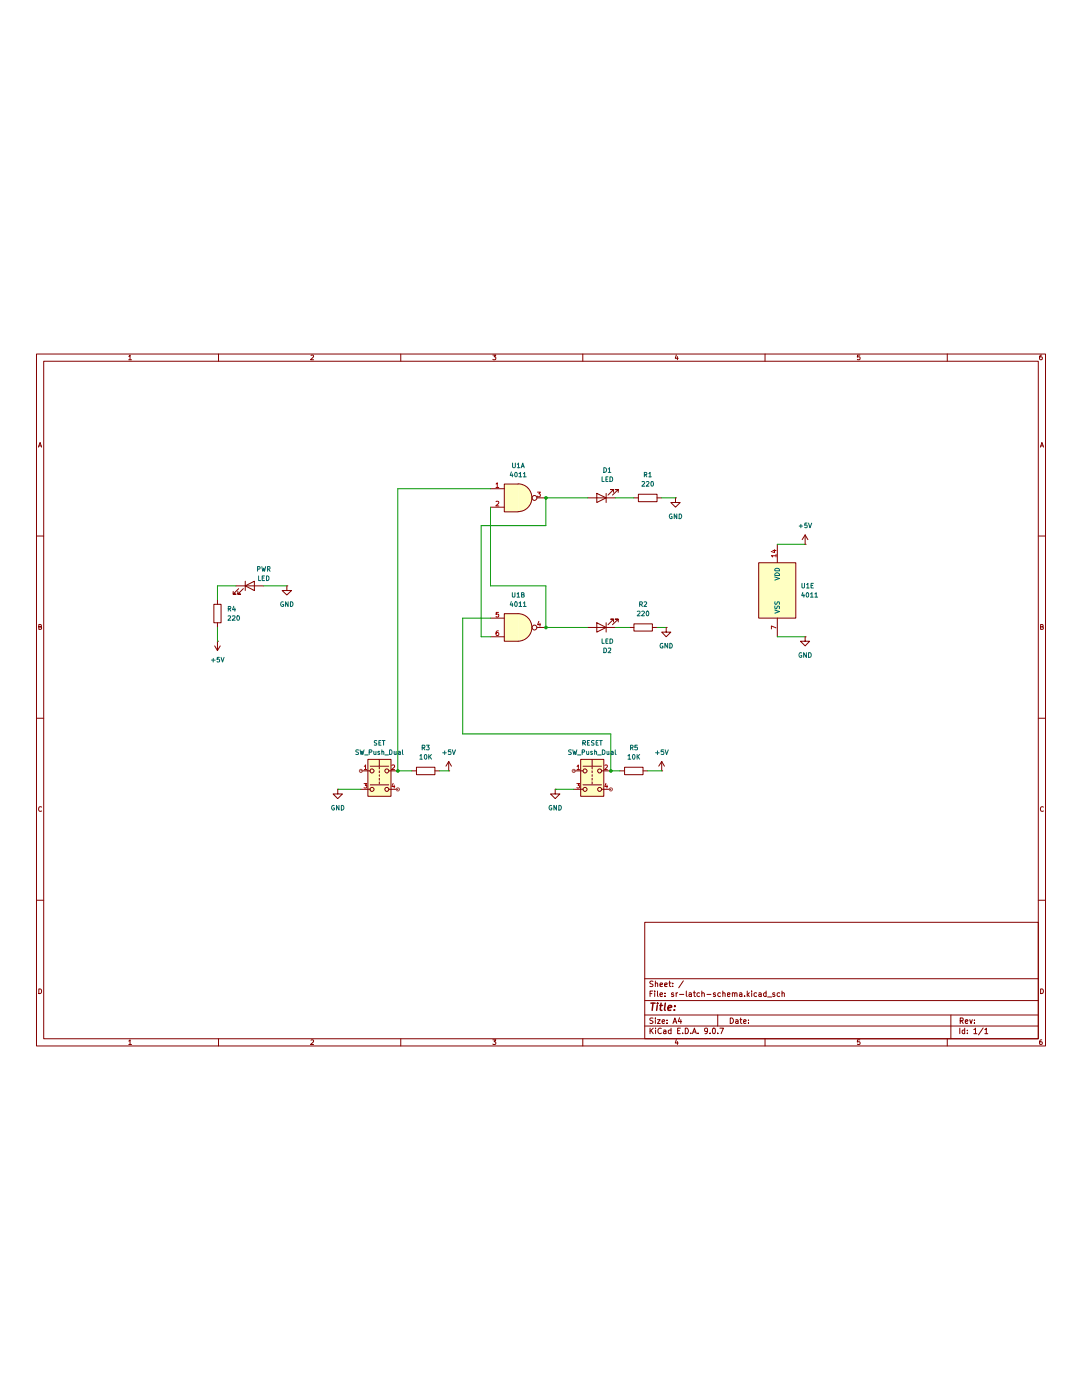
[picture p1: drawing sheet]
(kicad_sch
 (version 20250114)
 (generator "eeschema")
 (generator_version "9.0")
 (paper "A4")
 (lib_symbols
  (symbol "4xxx:4011"
   (pin_names
    (offset 1.016)) (exclude_from_sim no) (in_bom yes) (on_board yes)
   (property "Reference" "U" (at 0 1.27 0) (effects (font (size 1.27 1.27))))
   (property "Value" "4011" (at 0 -1.27 0) (effects (font (size 1.27 1.27))))
   (property "Footprint" "" (at 0 0 0) (effects (font (size 1.27 1.27)) (hide yes)))
   (property "Datasheet" "http://www.intersil.com/content/dam/Intersil/documents/cd40/cd4011bms-12bms-23bms.pdf" (at 0 0 0) (effects (font (size 1.27 1.27)) (hide yes)))
   (property "Description" "Quad Nand 2 inputs" (at 0 0 0) (effects (font (size 1.27 1.27)) (hide yes)))
   (property "ki_locked" "" (at 0 0 0) (effects (font (size 1.27 1.27))))
   (symbol "4011_1_1"
    (arc (start 0 3.81) (mid 3.7934 0) (end 0 -3.81) (stroke (width 0.254) (type default)) (fill (type background)))
    (polyline (pts (xy 0 3.81) (xy -3.81 3.81) (xy -3.81 -3.81) (xy 0 -3.81)) (stroke (width 0.254) (type default)) (fill (type background)))
    (pin input line (at -7.62 2.54 0) (length 3.81) (name "~" (effects (font (size 1.27 1.27)))) (number "1" (effects (font (size 1.27 1.27)))))
    (pin input line (at -7.62 -2.54 0) (length 3.81) (name "~" (effects (font (size 1.27 1.27)))) (number "2" (effects (font (size 1.27 1.27)))))
    (pin output inverted (at 7.62 0 180) (length 3.81) (name "~" (effects (font (size 1.27 1.27)))) (number "3" (effects (font (size 1.27 1.27))))))
   (symbol "4011_1_2"
    (arc (start -3.81 3.81) (mid -2.589 0) (end -3.81 -3.81) (stroke (width 0.254) (type default)) (fill (type none)))
    (polyline (pts (xy -3.81 3.81) (xy -0.635 3.81)) (stroke (width 0.254) (type default)) (fill (type background)))
    (polyline (pts (xy -3.81 -3.81) (xy -0.635 -3.81)) (stroke (width 0.254) (type default)) (fill (type background)))
    (arc (start 3.81 0) (mid 2.1855 -2.584) (end -0.6096 -3.81) (stroke (width 0.254) (type default)) (fill (type background)))
    (arc (start -0.6096 3.81) (mid 2.1928 2.5924) (end 3.81 0) (stroke (width 0.254) (type default)) (fill (type background)))
    (polyline (pts (xy -0.635 3.81) (xy -3.81 3.81) (xy -3.81 3.81) (xy -3.556 3.4036) (xy -3.0226 2.2606) (xy -2.6924 1.0414) (xy -2.6162 -0.254) (xy -2.7686 -1.4986) (xy -3.175 -2.7178) (xy -3.81 -3.81) (xy -3.81 -3.81) (xy -0.635 -3.81)) (stroke (width -25.4) (type default)) (fill (type background)))
    (pin input inverted (at -7.62 2.54 0) (length 4.318) (name "~" (effects (font (size 1.27 1.27)))) (number "1" (effects (font (size 1.27 1.27)))))
    (pin input inverted (at -7.62 -2.54 0) (length 4.318) (name "~" (effects (font (size 1.27 1.27)))) (number "2" (effects (font (size 1.27 1.27)))))
    (pin output line (at 7.62 0 180) (length 3.81) (name "~" (effects (font (size 1.27 1.27)))) (number "3" (effects (font (size 1.27 1.27))))))
   (symbol "4011_2_1"
    (arc (start 0 3.81) (mid 3.7934 0) (end 0 -3.81) (stroke (width 0.254) (type default)) (fill (type background)))
    (polyline (pts (xy 0 3.81) (xy -3.81 3.81) (xy -3.81 -3.81) (xy 0 -3.81)) (stroke (width 0.254) (type default)) (fill (type background)))
    (pin input line (at -7.62 2.54 0) (length 3.81) (name "~" (effects (font (size 1.27 1.27)))) (number "5" (effects (font (size 1.27 1.27)))))
    (pin input line (at -7.62 -2.54 0) (length 3.81) (name "~" (effects (font (size 1.27 1.27)))) (number "6" (effects (font (size 1.27 1.27)))))
    (pin output inverted (at 7.62 0 180) (length 3.81) (name "~" (effects (font (size 1.27 1.27)))) (number "4" (effects (font (size 1.27 1.27))))))
   (symbol "4011_2_2"
    (arc (start -3.81 3.81) (mid -2.589 0) (end -3.81 -3.81) (stroke (width 0.254) (type default)) (fill (type none)))
    (polyline (pts (xy -3.81 3.81) (xy -0.635 3.81)) (stroke (width 0.254) (type default)) (fill (type background)))
    (polyline (pts (xy -3.81 -3.81) (xy -0.635 -3.81)) (stroke (width 0.254) (type default)) (fill (type background)))
    (arc (start 3.81 0) (mid 2.1855 -2.584) (end -0.6096 -3.81) (stroke (width 0.254) (type default)) (fill (type background)))
    (arc (start -0.6096 3.81) (mid 2.1928 2.5924) (end 3.81 0) (stroke (width 0.254) (type default)) (fill (type background)))
    (polyline (pts (xy -0.635 3.81) (xy -3.81 3.81) (xy -3.81 3.81) (xy -3.556 3.4036) (xy -3.0226 2.2606) (xy -2.6924 1.0414) (xy -2.6162 -0.254) (xy -2.7686 -1.4986) (xy -3.175 -2.7178) (xy -3.81 -3.81) (xy -3.81 -3.81) (xy -0.635 -3.81)) (stroke (width -25.4) (type default)) (fill (type background)))
    (pin input inverted (at -7.62 2.54 0) (length 4.318) (name "~" (effects (font (size 1.27 1.27)))) (number "5" (effects (font (size 1.27 1.27)))))
    (pin input inverted (at -7.62 -2.54 0) (length 4.318) (name "~" (effects (font (size 1.27 1.27)))) (number "6" (effects (font (size 1.27 1.27)))))
    (pin output line (at 7.62 0 180) (length 3.81) (name "~" (effects (font (size 1.27 1.27)))) (number "4" (effects (font (size 1.27 1.27))))))
   (symbol "4011_3_1"
    (arc (start 0 3.81) (mid 3.7934 0) (end 0 -3.81) (stroke (width 0.254) (type default)) (fill (type background)))
    (polyline (pts (xy 0 3.81) (xy -3.81 3.81) (xy -3.81 -3.81) (xy 0 -3.81)) (stroke (width 0.254) (type default)) (fill (type background)))
    (pin input line (at -7.62 2.54 0) (length 3.81) (name "~" (effects (font (size 1.27 1.27)))) (number "8" (effects (font (size 1.27 1.27)))))
    (pin input line (at -7.62 -2.54 0) (length 3.81) (name "~" (effects (font (size 1.27 1.27)))) (number "9" (effects (font (size 1.27 1.27)))))
    (pin output inverted (at 7.62 0 180) (length 3.81) (name "~" (effects (font (size 1.27 1.27)))) (number "10" (effects (font (size 1.27 1.27))))))
   (symbol "4011_3_2"
    (arc (start -3.81 3.81) (mid -2.589 0) (end -3.81 -3.81) (stroke (width 0.254) (type default)) (fill (type none)))
    (polyline (pts (xy -3.81 3.81) (xy -0.635 3.81)) (stroke (width 0.254) (type default)) (fill (type background)))
    (polyline (pts (xy -3.81 -3.81) (xy -0.635 -3.81)) (stroke (width 0.254) (type default)) (fill (type background)))
    (arc (start 3.81 0) (mid 2.1855 -2.584) (end -0.6096 -3.81) (stroke (width 0.254) (type default)) (fill (type background)))
    (arc (start -0.6096 3.81) (mid 2.1928 2.5924) (end 3.81 0) (stroke (width 0.254) (type default)) (fill (type background)))
    (polyline (pts (xy -0.635 3.81) (xy -3.81 3.81) (xy -3.81 3.81) (xy -3.556 3.4036) (xy -3.0226 2.2606) (xy -2.6924 1.0414) (xy -2.6162 -0.254) (xy -2.7686 -1.4986) (xy -3.175 -2.7178) (xy -3.81 -3.81) (xy -3.81 -3.81) (xy -0.635 -3.81)) (stroke (width -25.4) (type default)) (fill (type background)))
    (pin input inverted (at -7.62 2.54 0) (length 4.318) (name "~" (effects (font (size 1.27 1.27)))) (number "8" (effects (font (size 1.27 1.27)))))
    (pin input inverted (at -7.62 -2.54 0) (length 4.318) (name "~" (effects (font (size 1.27 1.27)))) (number "9" (effects (font (size 1.27 1.27)))))
    (pin output line (at 7.62 0 180) (length 3.81) (name "~" (effects (font (size 1.27 1.27)))) (number "10" (effects (font (size 1.27 1.27))))))
   (symbol "4011_4_1"
    (arc (start 0 3.81) (mid 3.7934 0) (end 0 -3.81) (stroke (width 0.254) (type default)) (fill (type background)))
    (polyline (pts (xy 0 3.81) (xy -3.81 3.81) (xy -3.81 -3.81) (xy 0 -3.81)) (stroke (width 0.254) (type default)) (fill (type background)))
    (pin input line (at -7.62 2.54 0) (length 3.81) (name "~" (effects (font (size 1.27 1.27)))) (number "12" (effects (font (size 1.27 1.27)))))
    (pin input line (at -7.62 -2.54 0) (length 3.81) (name "~" (effects (font (size 1.27 1.27)))) (number "13" (effects (font (size 1.27 1.27)))))
    (pin output inverted (at 7.62 0 180) (length 3.81) (name "~" (effects (font (size 1.27 1.27)))) (number "11" (effects (font (size 1.27 1.27))))))
   (symbol "4011_4_2"
    (arc (start -3.81 3.81) (mid -2.589 0) (end -3.81 -3.81) (stroke (width 0.254) (type default)) (fill (type none)))
    (polyline (pts (xy -3.81 3.81) (xy -0.635 3.81)) (stroke (width 0.254) (type default)) (fill (type background)))
    (polyline (pts (xy -3.81 -3.81) (xy -0.635 -3.81)) (stroke (width 0.254) (type default)) (fill (type background)))
    (arc (start 3.81 0) (mid 2.1855 -2.584) (end -0.6096 -3.81) (stroke (width 0.254) (type default)) (fill (type background)))
    (arc (start -0.6096 3.81) (mid 2.1928 2.5924) (end 3.81 0) (stroke (width 0.254) (type default)) (fill (type background)))
    (polyline (pts (xy -0.635 3.81) (xy -3.81 3.81) (xy -3.81 3.81) (xy -3.556 3.4036) (xy -3.0226 2.2606) (xy -2.6924 1.0414) (xy -2.6162 -0.254) (xy -2.7686 -1.4986) (xy -3.175 -2.7178) (xy -3.81 -3.81) (xy -3.81 -3.81) (xy -0.635 -3.81)) (stroke (width -25.4) (type default)) (fill (type background)))
    (pin input inverted (at -7.62 2.54 0) (length 4.318) (name "~" (effects (font (size 1.27 1.27)))) (number "12" (effects (font (size 1.27 1.27)))))
    (pin input inverted (at -7.62 -2.54 0) (length 4.318) (name "~" (effects (font (size 1.27 1.27)))) (number "13" (effects (font (size 1.27 1.27)))))
    (pin output line (at 7.62 0 180) (length 3.81) (name "~" (effects (font (size 1.27 1.27)))) (number "11" (effects (font (size 1.27 1.27))))))
   (symbol "4011_5_0"
    (pin power_in line (at 0 12.7 270) (length 5.08) (name "VDD" (effects (font (size 1.27 1.27)))) (number "14" (effects (font (size 1.27 1.27)))))
    (pin power_in line (at 0 -12.7 90) (length 5.08) (name "VSS" (effects (font (size 1.27 1.27)))) (number "7" (effects (font (size 1.27 1.27))))))
   (symbol "4011_5_1"
    (rectangle (start -5.08 7.62) (end 5.08 -7.62) (stroke (width 0.254) (type default)) (fill (type background))))
   (embedded_fonts no))
  (symbol "Device:LED"
   (pin_numbers (hide yes))
   (pin_names
    (offset 1.016) (hide yes)) (exclude_from_sim no) (in_bom yes) (on_board yes)
   (property "Reference" "D" (at 0 2.54 0) (effects (font (size 1.27 1.27))))
   (property "Value" "LED" (at 0 -2.54 0) (effects (font (size 1.27 1.27))))
   (property "Footprint" "" (at 0 0 0) (effects (font (size 1.27 1.27)) (hide yes)))
   (property "Datasheet" "~" (at 0 0 0) (effects (font (size 1.27 1.27)) (hide yes)))
   (property "Description" "Light emitting diode" (at 0 0 0) (effects (font (size 1.27 1.27)) (hide yes)))
   (property "Sim.Pins" "1=K 2=A" (at 0 0 0) (effects (font (size 1.27 1.27)) (hide yes)))
   (symbol "LED_0_1"
    (polyline (pts (xy -3.048 -0.762) (xy -4.572 -2.286) (xy -3.81 -2.286) (xy -4.572 -2.286) (xy -4.572 -1.524)) (stroke (width 0) (type default)) (fill (type none)))
    (polyline (pts (xy -1.778 -0.762) (xy -3.302 -2.286) (xy -2.54 -2.286) (xy -3.302 -2.286) (xy -3.302 -1.524)) (stroke (width 0) (type default)) (fill (type none)))
    (polyline (pts (xy -1.27 0) (xy 1.27 0)) (stroke (width 0) (type default)) (fill (type none)))
    (polyline (pts (xy -1.27 -1.27) (xy -1.27 1.27)) (stroke (width 0.254) (type default)) (fill (type none)))
    (polyline (pts (xy 1.27 -1.27) (xy 1.27 1.27) (xy -1.27 0) (xy 1.27 -1.27)) (stroke (width 0.254) (type default)) (fill (type none))))
   (symbol "LED_1_1"
    (pin passive line (at -3.81 0 0) (length 2.54) (name "K" (effects (font (size 1.27 1.27)))) (number "1" (effects (font (size 1.27 1.27)))))
    (pin passive line (at 3.81 0 180) (length 2.54) (name "A" (effects (font (size 1.27 1.27)))) (number "2" (effects (font (size 1.27 1.27))))))
   (embedded_fonts no))
  (symbol "Device:R"
   (pin_numbers (hide yes))
   (pin_names
    (offset 0)) (exclude_from_sim no) (in_bom yes) (on_board yes)
   (property "Reference" "R" (at 2.032 0 90) (effects (font (size 1.27 1.27))))
   (property "Value" "R" (at 0 0 90) (effects (font (size 1.27 1.27))))
   (property "Footprint" "" (at -1.778 0 90) (effects (font (size 1.27 1.27)) (hide yes)))
   (property "Datasheet" "~" (at 0 0 0) (effects (font (size 1.27 1.27)) (hide yes)))
   (property "Description" "Resistor" (at 0 0 0) (effects (font (size 1.27 1.27)) (hide yes)))
   (symbol "R_0_1"
    (rectangle (start -1.016 -2.54) (end 1.016 2.54) (stroke (width 0.254) (type default)) (fill (type none))))
   (symbol "R_1_1"
    (pin passive line (at 0 3.81 270) (length 1.27) (name "~" (effects (font (size 1.27 1.27)))) (number "1" (effects (font (size 1.27 1.27)))))
    (pin passive line (at 0 -3.81 90) (length 1.27) (name "~" (effects (font (size 1.27 1.27)))) (number "2" (effects (font (size 1.27 1.27))))))
   (embedded_fonts no))
  (symbol "Switch:SW_Push_Dual"
   (pin_names
    (offset 1.016) (hide yes)) (exclude_from_sim no) (in_bom yes) (on_board yes)
   (property "Reference" "SW" (at 0 7.62 0) (effects (font (size 1.27 1.27))))
   (property "Value" "SW_Push_Dual" (at 0 -6.35 0) (effects (font (size 1.27 1.27))))
   (property "Footprint" "" (at 0 7.62 0) (effects (font (size 1.27 1.27)) (hide yes)))
   (property "Datasheet" "~" (at 0 0 0) (effects (font (size 1.27 1.27)) (hide yes)))
   (property "Description" "Push button switch, generic, symbol, four pins" (at 0 0 0) (effects (font (size 1.27 1.27)) (hide yes)))
   (symbol "SW_Push_Dual_0_1"
    (circle (center -2.032 2.54) (radius 0.508) (stroke (width 0) (type default)) (fill (type none)))
    (circle (center -2.032 -2.54) (radius 0.508) (stroke (width 0) (type default)) (fill (type none)))
    (polyline (pts (xy 0 3.81) (xy 0 5.588)) (stroke (width 0) (type default)) (fill (type none)))
    (polyline (pts (xy 0 3.048) (xy 0 3.556)) (stroke (width 0) (type default)) (fill (type none)))
    (polyline (pts (xy 0 2.032) (xy 0 2.54)) (stroke (width 0) (type default)) (fill (type none)))
    (polyline (pts (xy 0 1.016) (xy 0 1.524)) (stroke (width 0) (type default)) (fill (type none)))
    (polyline (pts (xy 0 0.508) (xy 0 0)) (stroke (width 0) (type default)) (fill (type none)))
    (polyline (pts (xy 0 -0.508) (xy 0 -1.016)) (stroke (width 0) (type default)) (fill (type none)))
    (circle (center 2.032 2.54) (radius 0.508) (stroke (width 0) (type default)) (fill (type none)))
    (circle (center 2.032 -2.54) (radius 0.508) (stroke (width 0) (type default)) (fill (type none)))
    (polyline (pts (xy 2.54 3.81) (xy -2.54 3.81)) (stroke (width 0) (type default)) (fill (type none)))
    (polyline (pts (xy 2.54 -1.27) (xy -2.54 -1.27)) (stroke (width 0) (type default)) (fill (type none)))
    (pin passive line (at -5.08 2.54 0) (length 2.54) (name "1" (effects (font (size 1.27 1.27)))) (number "1" (effects (font (size 1.27 1.27)))))
    (pin passive line (at -5.08 -2.54 0) (length 2.54) (name "3" (effects (font (size 1.27 1.27)))) (number "3" (effects (font (size 1.27 1.27)))))
    (pin passive line (at 5.08 2.54 180) (length 2.54) (name "2" (effects (font (size 1.27 1.27)))) (number "2" (effects (font (size 1.27 1.27)))))
    (pin passive line (at 5.08 -2.54 180) (length 2.54) (name "4" (effects (font (size 1.27 1.27)))) (number "4" (effects (font (size 1.27 1.27))))))
   (symbol "SW_Push_Dual_1_1"
    (rectangle (start -3.175 5.715) (end 3.175 -4.445) (stroke (width 0) (type default)) (fill (type background))))
   (embedded_fonts no))
  (symbol "power:+5V"
   (power)
   (pin_numbers (hide yes))
   (pin_names
    (offset 0) (hide yes)) (exclude_from_sim no) (in_bom yes) (on_board yes)
   (property "Reference" "#PWR" (at 0 -3.81 0) (effects (font (size 1.27 1.27)) (hide yes)))
   (property "Value" "+5V" (at 0 3.556 0) (effects (font (size 1.27 1.27))))
   (property "Footprint" "" (at 0 0 0) (effects (font (size 1.27 1.27)) (hide yes)))
   (property "Datasheet" "" (at 0 0 0) (effects (font (size 1.27 1.27)) (hide yes)))
   (property "Description" "Power symbol creates a global label with name \"+5V\"" (at 0 0 0) (effects (font (size 1.27 1.27)) (hide yes)))
   (symbol "+5V_0_1"
    (polyline (pts (xy -0.762 1.27) (xy 0 2.54)) (stroke (width 0) (type default)) (fill (type none)))
    (polyline (pts (xy 0 2.54) (xy 0.762 1.27)) (stroke (width 0) (type default)) (fill (type none)))
    (polyline (pts (xy 0 0) (xy 0 2.54)) (stroke (width 0) (type default)) (fill (type none))))
   (symbol "+5V_1_1"
    (pin power_in line (at 0 0 90) (length 0) (name "~" (effects (font (size 1.27 1.27)))) (number "1" (effects (font (size 1.27 1.27))))))
   (embedded_fonts no))
  (symbol "power:GND"
   (power)
   (pin_numbers (hide yes))
   (pin_names
    (offset 0) (hide yes)) (exclude_from_sim no) (in_bom yes) (on_board yes)
   (property "Reference" "#PWR" (at 0 -6.35 0) (effects (font (size 1.27 1.27)) (hide yes)))
   (property "Value" "GND" (at 0 -3.81 0) (effects (font (size 1.27 1.27))))
   (property "Footprint" "" (at 0 0 0) (effects (font (size 1.27 1.27)) (hide yes)))
   (property "Datasheet" "" (at 0 0 0) (effects (font (size 1.27 1.27)) (hide yes)))
   (property "Description" "Power symbol creates a global label with name \"GND\" , ground" (at 0 0 0) (effects (font (size 1.27 1.27)) (hide yes)))
   (symbol "GND_0_1"
    (polyline (pts (xy 0 0) (xy 0 -1.27) (xy 1.27 -1.27) (xy 0 -2.54) (xy -1.27 -1.27) (xy 0 -1.27)) (stroke (width 0) (type default)) (fill (type none))))
   (symbol "GND_1_1"
    (pin power_in line (at 0 0 270) (length 0) (name "~" (effects (font (size 1.27 1.27)))) (number "1" (effects (font (size 1.27 1.27))))))
   (embedded_fonts no)))
 (junction
  (at 149.86 85.09)
  (diameter 0)
  (color 0 0 0 0))
 (junction
  (at 149.86 49.53)
  (diameter 0)
  (color 0 0 0 0))
 (junction
  (at 167.64 124.46)
  (diameter 0)
  (color 0 0 0 0))
 (junction
  (at 109.22 124.46)
  (diameter 0)
  (color 0 0 0 0))
 (wire
  (pts (xy 109.22 46.99) (xy 134.62 46.99))
  (stroke (width 0) (type default)))
 (wire
  (pts (xy 109.22 46.99) (xy 109.22 124.46))
  (stroke (width 0) (type default)))
 (wire
  (pts (xy 134.62 82.55) (xy 127 82.55))
  (stroke (width 0) (type default)))
 (wire
  (pts (xy 168.91 85.09) (xy 172.72 85.09))
  (stroke (width 0) (type default)))
 (wire
  (pts (xy 59.69 85.09) (xy 59.69 88.9))
  (stroke (width 0) (type default)))
 (wire
  (pts (xy 120.65 124.46) (xy 123.19 124.46))
  (stroke (width 0) (type default)))
 (wire
  (pts (xy 134.62 52.07) (xy 134.62 73.66))
  (stroke (width 0) (type default)))
 (wire
  (pts (xy 59.69 73.66) (xy 64.77 73.66))
  (stroke (width 0) (type default)))
 (wire
  (pts (xy 134.62 73.66) (xy 149.86 73.66))
  (stroke (width 0) (type default)))
 (wire
  (pts (xy 149.86 49.53) (xy 161.29 49.53))
  (stroke (width 0) (type default)))
 (wire
  (pts (xy 167.64 114.3) (xy 167.64 124.46))
  (stroke (width 0) (type default)))
 (wire
  (pts (xy 149.86 57.15) (xy 149.86 49.53))
  (stroke (width 0) (type default)))
 (wire
  (pts (xy 127 82.55) (xy 127 114.3))
  (stroke (width 0) (type default)))
 (wire
  (pts (xy 134.62 87.63) (xy 132.08 87.63))
  (stroke (width 0) (type default)))
 (wire
  (pts (xy 127 114.3) (xy 167.64 114.3))
  (stroke (width 0) (type default)))
 (wire
  (pts (xy 149.86 73.66) (xy 149.86 85.09))
  (stroke (width 0) (type default)))
 (wire
  (pts (xy 132.08 57.15) (xy 149.86 57.15))
  (stroke (width 0) (type default)))
 (wire
  (pts (xy 213.36 62.23) (xy 220.98 62.23))
  (stroke (width 0) (type default)))
 (wire
  (pts (xy 132.08 87.63) (xy 132.08 57.15))
  (stroke (width 0) (type default)))
 (wire
  (pts (xy 181.61 49.53) (xy 185.42 49.53))
  (stroke (width 0) (type default)))
 (wire
  (pts (xy 59.69 77.47) (xy 59.69 73.66))
  (stroke (width 0) (type default)))
 (wire
  (pts (xy 152.4 129.54) (xy 157.48 129.54))
  (stroke (width 0) (type default)))
 (wire
  (pts (xy 177.8 124.46) (xy 181.61 124.46))
  (stroke (width 0) (type default)))
 (wire
  (pts (xy 168.91 49.53) (xy 173.99 49.53))
  (stroke (width 0) (type default)))
 (wire
  (pts (xy 149.86 85.09) (xy 161.29 85.09))
  (stroke (width 0) (type default)))
 (wire
  (pts (xy 167.64 124.46) (xy 170.18 124.46))
  (stroke (width 0) (type default)))
 (wire
  (pts (xy 180.34 85.09) (xy 182.88 85.09))
  (stroke (width 0) (type default)))
 (wire
  (pts (xy 92.71 129.54) (xy 99.06 129.54))
  (stroke (width 0) (type default)))
 (wire
  (pts (xy 109.22 124.46) (xy 113.03 124.46))
  (stroke (width 0) (type default)))
 (wire
  (pts (xy 72.39 73.66) (xy 78.74 73.66))
  (stroke (width 0) (type default)))
 (wire
  (pts (xy 213.36 87.63) (xy 220.98 87.63))
  (stroke (width 0) (type default)))
 (symbol
  (lib_id "Device:R")
  (at 177.8 49.53 90)
  (unit 1)
  (exclude_from_sim no)
  (in_bom yes)
  (on_board yes)
  (dnp no)
  (fields_autoplaced yes)
  (property "Reference" "R1" (at 177.8 43.18 90) (effects (font (size 1.27 1.27))))
  (property "Value" "220" (at 177.8 45.72 90) (effects (font (size 1.27 1.27))))
  (property "Footprint" "" (at 177.8 51.308 90) (effects (font (size 1.27 1.27)) (hide yes)))
  (property "Datasheet" "~" (at 177.8 49.53 0) (effects (font (size 1.27 1.27)) (hide yes)))
  (property "Description" "Resistor" (at 177.8 49.53 0) (effects (font (size 1.27 1.27)) (hide yes)))
  (pin "2")
  (pin "1"))
 (symbol
  (lib_id "Device:LED")
  (at 165.1 49.53 180)
  (unit 1)
  (exclude_from_sim no)
  (in_bom yes)
  (on_board yes)
  (dnp no)
  (fields_autoplaced yes)
  (property "Reference" "D1" (at 166.6875 41.91 0) (effects (font (size 1.27 1.27))))
  (property "Value" "LED" (at 166.6875 44.45 0) (effects (font (size 1.27 1.27))))
  (property "Footprint" "" (at 165.1 49.53 0) (effects (font (size 1.27 1.27)) (hide yes)))
  (property "Datasheet" "~" (at 165.1 49.53 0) (effects (font (size 1.27 1.27)) (hide yes)))
  (property "Description" "Light emitting diode" (at 165.1 49.53 0) (effects (font (size 1.27 1.27)) (hide yes)))
  (property "Sim.Pins" "1=K 2=A" (at 165.1 49.53 0) (effects (font (size 1.27 1.27)) (hide yes)))
  (pin "1")
  (pin "2"))
 (symbol
  (lib_id "power:+5V")
  (at 220.98 62.23 0)
  (unit 1)
  (exclude_from_sim no)
  (in_bom yes)
  (on_board yes)
  (dnp no)
  (fields_autoplaced yes)
  (property "Reference" "#PWR01" (at 220.98 66.04 0) (effects (font (size 1.27 1.27)) (hide yes)))
  (property "Value" "+5V" (at 220.98 57.15 0) (effects (font (size 1.27 1.27))))
  (property "Footprint" "" (at 220.98 62.23 0) (effects (font (size 1.27 1.27)) (hide yes)))
  (property "Datasheet" "" (at 220.98 62.23 0) (effects (font (size 1.27 1.27)) (hide yes)))
  (property "Description" "Power symbol creates a global label with name \"+5V\"" (at 220.98 62.23 0) (effects (font (size 1.27 1.27)) (hide yes)))
  (pin "1"))
 (symbol
  (lib_id "Device:R")
  (at 173.99 124.46 90)
  (unit 1)
  (exclude_from_sim no)
  (in_bom yes)
  (on_board yes)
  (dnp no)
  (fields_autoplaced yes)
  (property "Reference" "R5" (at 173.99 118.11 90) (effects (font (size 1.27 1.27))))
  (property "Value" "10K" (at 173.99 120.65 90) (effects (font (size 1.27 1.27))))
  (property "Footprint" "" (at 173.99 126.238 90) (effects (font (size 1.27 1.27)) (hide yes)))
  (property "Datasheet" "~" (at 173.99 124.46 0) (effects (font (size 1.27 1.27)) (hide yes)))
  (property "Description" "Resistor" (at 173.99 124.46 0) (effects (font (size 1.27 1.27)) (hide yes)))
  (pin "2")
  (pin "1"))
 (symbol
  (lib_id "power:+5V")
  (at 59.69 88.9 180)
  (unit 1)
  (exclude_from_sim no)
  (in_bom yes)
  (on_board yes)
  (dnp no)
  (fields_autoplaced yes)
  (property "Reference" "#PWR09" (at 59.69 85.09 0) (effects (font (size 1.27 1.27)) (hide yes)))
  (property "Value" "+5V" (at 59.69 93.98 0) (effects (font (size 1.27 1.27))))
  (property "Footprint" "" (at 59.69 88.9 0) (effects (font (size 1.27 1.27)) (hide yes)))
  (property "Datasheet" "" (at 59.69 88.9 0) (effects (font (size 1.27 1.27)) (hide yes)))
  (property "Description" "Power symbol creates a global label with name \"+5V\"" (at 59.69 88.9 0) (effects (font (size 1.27 1.27)) (hide yes)))
  (pin "1"))
 (symbol
  (lib_id "Device:R")
  (at 176.53 85.09 270)
  (unit 1)
  (exclude_from_sim no)
  (in_bom yes)
  (on_board yes)
  (dnp no)
  (fields_autoplaced yes)
  (property "Reference" "R2" (at 176.53 78.74 90) (effects (font (size 1.27 1.27))))
  (property "Value" "220" (at 176.53 81.28 90) (effects (font (size 1.27 1.27))))
  (property "Footprint" "" (at 176.53 83.312 90) (effects (font (size 1.27 1.27)) (hide yes)))
  (property "Datasheet" "~" (at 176.53 85.09 0) (effects (font (size 1.27 1.27)) (hide yes)))
  (property "Description" "Resistor" (at 176.53 85.09 0) (effects (font (size 1.27 1.27)) (hide yes)))
  (pin "2")
  (pin "1"))
 (symbol
  (lib_id "power:GND")
  (at 185.42 49.53 0)
  (unit 1)
  (exclude_from_sim no)
  (in_bom yes)
  (on_board yes)
  (dnp no)
  (fields_autoplaced yes)
  (property "Reference" "#PWR04" (at 185.42 55.88 0) (effects (font (size 1.27 1.27)) (hide yes)))
  (property "Value" "GND" (at 185.42 54.61 0) (effects (font (size 1.27 1.27))))
  (property "Footprint" "" (at 185.42 49.53 0) (effects (font (size 1.27 1.27)) (hide yes)))
  (property "Datasheet" "" (at 185.42 49.53 0) (effects (font (size 1.27 1.27)) (hide yes)))
  (property "Description" "Power symbol creates a global label with name \"GND\" , ground" (at 185.42 49.53 0) (effects (font (size 1.27 1.27)) (hide yes)))
  (pin "1"))
 (symbol
  (lib_id "4xxx:4011")
  (at 213.36 74.93 0)
  (unit 5)
  (exclude_from_sim no)
  (in_bom yes)
  (on_board yes)
  (dnp no)
  (fields_autoplaced yes)
  (property "Reference" "U1" (at 219.71 73.6599 0) (effects (font (size 1.27 1.27)) (justify left)))
  (property "Value" "4011" (at 219.71 76.1999 0) (effects (font (size 1.27 1.27)) (justify left)))
  (property "Footprint" "" (at 213.36 74.93 0) (effects (font (size 1.27 1.27)) (hide yes)))
  (property "Datasheet" "http://www.intersil.com/content/dam/Intersil/documents/cd40/cd4011bms-12bms-23bms.pdf" (at 213.36 74.93 0) (effects (font (size 1.27 1.27)) (hide yes)))
  (property "Description" "Quad Nand 2 inputs" (at 213.36 74.93 0) (effects (font (size 1.27 1.27)) (hide yes)))
  (pin "3")
  (pin "1")
  (pin "2")
  (pin "7")
  (pin "6")
  (pin "10")
  (pin "8")
  (pin "12")
  (pin "9")
  (pin "4")
  (pin "5")
  (pin "13")
  (pin "11")
  (pin "14"))
 (symbol
  (lib_id "power:GND")
  (at 182.88 85.09 0)
  (unit 1)
  (exclude_from_sim no)
  (in_bom yes)
  (on_board yes)
  (dnp no)
  (fields_autoplaced yes)
  (property "Reference" "#PWR03" (at 182.88 91.44 0) (effects (font (size 1.27 1.27)) (hide yes)))
  (property "Value" "GND" (at 182.88 90.17 0) (effects (font (size 1.27 1.27))))
  (property "Footprint" "" (at 182.88 85.09 0) (effects (font (size 1.27 1.27)) (hide yes)))
  (property "Datasheet" "" (at 182.88 85.09 0) (effects (font (size 1.27 1.27)) (hide yes)))
  (property "Description" "Power symbol creates a global label with name \"GND\" , ground" (at 182.88 85.09 0) (effects (font (size 1.27 1.27)) (hide yes)))
  (pin "1"))
 (symbol
  (lib_id "power:GND")
  (at 220.98 87.63 0)
  (unit 1)
  (exclude_from_sim no)
  (in_bom yes)
  (on_board yes)
  (dnp no)
  (fields_autoplaced yes)
  (property "Reference" "#PWR02" (at 220.98 93.98 0) (effects (font (size 1.27 1.27)) (hide yes)))
  (property "Value" "GND" (at 220.98 92.71 0) (effects (font (size 1.27 1.27))))
  (property "Footprint" "" (at 220.98 87.63 0) (effects (font (size 1.27 1.27)) (hide yes)))
  (property "Datasheet" "" (at 220.98 87.63 0) (effects (font (size 1.27 1.27)) (hide yes)))
  (property "Description" "Power symbol creates a global label with name \"GND\" , ground" (at 220.98 87.63 0) (effects (font (size 1.27 1.27)) (hide yes)))
  (pin "1"))
 (symbol
  (lib_id "power:GND")
  (at 92.71 129.54 0)
  (unit 1)
  (exclude_from_sim no)
  (in_bom yes)
  (on_board yes)
  (dnp no)
  (fields_autoplaced yes)
  (property "Reference" "#PWR06" (at 92.71 135.89 0) (effects (font (size 1.27 1.27)) (hide yes)))
  (property "Value" "GND" (at 92.71 134.62 0) (effects (font (size 1.27 1.27))))
  (property "Footprint" "" (at 92.71 129.54 0) (effects (font (size 1.27 1.27)) (hide yes)))
  (property "Datasheet" "" (at 92.71 129.54 0) (effects (font (size 1.27 1.27)) (hide yes)))
  (property "Description" "Power symbol creates a global label with name \"GND\" , ground" (at 92.71 129.54 0) (effects (font (size 1.27 1.27)) (hide yes)))
  (pin "1"))
 (symbol
  (lib_id "Device:R")
  (at 116.84 124.46 90)
  (unit 1)
  (exclude_from_sim no)
  (in_bom yes)
  (on_board yes)
  (dnp no)
  (fields_autoplaced yes)
  (property "Reference" "R3" (at 116.84 118.11 90) (effects (font (size 1.27 1.27))))
  (property "Value" "10K" (at 116.84 120.65 90) (effects (font (size 1.27 1.27))))
  (property "Footprint" "" (at 116.84 126.238 90) (effects (font (size 1.27 1.27)) (hide yes)))
  (property "Datasheet" "~" (at 116.84 124.46 0) (effects (font (size 1.27 1.27)) (hide yes)))
  (property "Description" "Resistor" (at 116.84 124.46 0) (effects (font (size 1.27 1.27)) (hide yes)))
  (pin "2")
  (pin "1"))
 (symbol
  (lib_id "4xxx:4011")
  (at 142.24 85.09 0)
  (unit 2)
  (exclude_from_sim no)
  (in_bom yes)
  (on_board yes)
  (dnp no)
  (fields_autoplaced yes)
  (property "Reference" "U1" (at 142.2317 76.2 0) (effects (font (size 1.27 1.27))))
  (property "Value" "4011" (at 142.2317 78.74 0) (effects (font (size 1.27 1.27))))
  (property "Footprint" "" (at 142.24 85.09 0) (effects (font (size 1.27 1.27)) (hide yes)))
  (property "Datasheet" "http://www.intersil.com/content/dam/Intersil/documents/cd40/cd4011bms-12bms-23bms.pdf" (at 142.24 85.09 0) (effects (font (size 1.27 1.27)) (hide yes)))
  (property "Description" "Quad Nand 2 inputs" (at 142.24 85.09 0) (effects (font (size 1.27 1.27)) (hide yes)))
  (pin "3")
  (pin "1")
  (pin "2")
  (pin "7")
  (pin "6")
  (pin "10")
  (pin "8")
  (pin "12")
  (pin "9")
  (pin "4")
  (pin "5")
  (pin "13")
  (pin "11")
  (pin "14"))
 (symbol
  (lib_id "power:GND")
  (at 78.74 73.66 0)
  (unit 1)
  (exclude_from_sim no)
  (in_bom yes)
  (on_board yes)
  (dnp no)
  (fields_autoplaced yes)
  (property "Reference" "#PWR010" (at 78.74 80.01 0) (effects (font (size 1.27 1.27)) (hide yes)))
  (property "Value" "GND" (at 78.74 78.74 0) (effects (font (size 1.27 1.27))))
  (property "Footprint" "" (at 78.74 73.66 0) (effects (font (size 1.27 1.27)) (hide yes)))
  (property "Datasheet" "" (at 78.74 73.66 0) (effects (font (size 1.27 1.27)) (hide yes)))
  (property "Description" "Power symbol creates a global label with name \"GND\" , ground" (at 78.74 73.66 0) (effects (font (size 1.27 1.27)) (hide yes)))
  (pin "1"))
 (symbol
  (lib_id "power:+5V")
  (at 123.19 124.46 0)
  (unit 1)
  (exclude_from_sim no)
  (in_bom yes)
  (on_board yes)
  (dnp no)
  (fields_autoplaced yes)
  (property "Reference" "#PWR05" (at 123.19 128.27 0) (effects (font (size 1.27 1.27)) (hide yes)))
  (property "Value" "+5V" (at 123.19 119.38 0) (effects (font (size 1.27 1.27))))
  (property "Footprint" "" (at 123.19 124.46 0) (effects (font (size 1.27 1.27)) (hide yes)))
  (property "Datasheet" "" (at 123.19 124.46 0) (effects (font (size 1.27 1.27)) (hide yes)))
  (property "Description" "Power symbol creates a global label with name \"+5V\"" (at 123.19 124.46 0) (effects (font (size 1.27 1.27)) (hide yes)))
  (pin "1"))
 (symbol
  (lib_id "Device:LED")
  (at 165.1 85.09 180)
  (unit 1)
  (exclude_from_sim no)
  (in_bom yes)
  (on_board yes)
  (dnp no)
  (property "Reference" "D2" (at 166.6875 91.44 0) (effects (font (size 1.27 1.27))))
  (property "Value" "LED" (at 166.6875 88.9 0) (effects (font (size 1.27 1.27))))
  (property "Footprint" "" (at 165.1 85.09 0) (effects (font (size 1.27 1.27)) (hide yes)))
  (property "Datasheet" "~" (at 165.1 85.09 0) (effects (font (size 1.27 1.27)) (hide yes)))
  (property "Description" "Light emitting diode" (at 165.1 85.09 0) (effects (font (size 1.27 1.27)) (hide yes)))
  (property "Sim.Pins" "1=K 2=A" (at 165.1 85.09 0) (effects (font (size 1.27 1.27)) (hide yes)))
  (pin "1")
  (pin "2"))
 (symbol
  (lib_id "Switch:SW_Push_Dual")
  (at 104.14 127 0)
  (unit 1)
  (exclude_from_sim no)
  (in_bom yes)
  (on_board yes)
  (dnp no)
  (fields_autoplaced yes)
  (property "Reference" "SET" (at 104.14 116.84 0) (effects (font (size 1.27 1.27))))
  (property "Value" "SW_Push_Dual" (at 104.14 119.38 0) (effects (font (size 1.27 1.27))))
  (property "Footprint" "" (at 104.14 119.38 0) (effects (font (size 1.27 1.27)) (hide yes)))
  (property "Datasheet" "~" (at 104.14 127 0) (effects (font (size 1.27 1.27)) (hide yes)))
  (property "Description" "Push button switch, generic, symbol, four pins" (at 104.14 127 0) (effects (font (size 1.27 1.27)) (hide yes)))
  (pin "2")
  (pin "4")
  (pin "1")
  (pin "3"))
 (symbol
  (lib_id "power:+5V")
  (at 181.61 124.46 0)
  (unit 1)
  (exclude_from_sim no)
  (in_bom yes)
  (on_board yes)
  (dnp no)
  (fields_autoplaced yes)
  (property "Reference" "#PWR07" (at 181.61 128.27 0) (effects (font (size 1.27 1.27)) (hide yes)))
  (property "Value" "+5V" (at 181.61 119.38 0) (effects (font (size 1.27 1.27))))
  (property "Footprint" "" (at 181.61 124.46 0) (effects (font (size 1.27 1.27)) (hide yes)))
  (property "Datasheet" "" (at 181.61 124.46 0) (effects (font (size 1.27 1.27)) (hide yes)))
  (property "Description" "Power symbol creates a global label with name \"+5V\"" (at 181.61 124.46 0) (effects (font (size 1.27 1.27)) (hide yes)))
  (pin "1"))
 (symbol
  (lib_id "4xxx:4011")
  (at 142.24 49.53 0)
  (unit 1)
  (exclude_from_sim no)
  (in_bom yes)
  (on_board yes)
  (dnp no)
  (fields_autoplaced yes)
  (property "Reference" "U1" (at 142.2317 40.64 0) (effects (font (size 1.27 1.27))))
  (property "Value" "4011" (at 142.2317 43.18 0) (effects (font (size 1.27 1.27))))
  (property "Footprint" "" (at 142.24 49.53 0) (effects (font (size 1.27 1.27)) (hide yes)))
  (property "Datasheet" "http://www.intersil.com/content/dam/Intersil/documents/cd40/cd4011bms-12bms-23bms.pdf" (at 142.24 49.53 0) (effects (font (size 1.27 1.27)) (hide yes)))
  (property "Description" "Quad Nand 2 inputs" (at 142.24 49.53 0) (effects (font (size 1.27 1.27)) (hide yes)))
  (pin "3")
  (pin "1")
  (pin "2")
  (pin "7")
  (pin "6")
  (pin "10")
  (pin "8")
  (pin "12")
  (pin "9")
  (pin "4")
  (pin "5")
  (pin "13")
  (pin "11")
  (pin "14"))
 (symbol
  (lib_id "power:GND")
  (at 152.4 129.54 0)
  (unit 1)
  (exclude_from_sim no)
  (in_bom yes)
  (on_board yes)
  (dnp no)
  (fields_autoplaced yes)
  (property "Reference" "#PWR08" (at 152.4 135.89 0) (effects (font (size 1.27 1.27)) (hide yes)))
  (property "Value" "GND" (at 152.4 134.62 0) (effects (font (size 1.27 1.27))))
  (property "Footprint" "" (at 152.4 129.54 0) (effects (font (size 1.27 1.27)) (hide yes)))
  (property "Datasheet" "" (at 152.4 129.54 0) (effects (font (size 1.27 1.27)) (hide yes)))
  (property "Description" "Power symbol creates a global label with name \"GND\" , ground" (at 152.4 129.54 0) (effects (font (size 1.27 1.27)) (hide yes)))
  (pin "1"))
 (symbol
  (lib_id "Device:R")
  (at 59.69 81.28 0)
  (unit 1)
  (exclude_from_sim no)
  (in_bom yes)
  (on_board yes)
  (dnp no)
  (fields_autoplaced yes)
  (property "Reference" "R4" (at 62.23 80.0099 0) (effects (font (size 1.27 1.27)) (justify left)))
  (property "Value" "220" (at 62.23 82.5499 0) (effects (font (size 1.27 1.27)) (justify left)))
  (property "Footprint" "" (at 57.912 81.28 90) (effects (font (size 1.27 1.27)) (hide yes)))
  (property "Datasheet" "~" (at 59.69 81.28 0) (effects (font (size 1.27 1.27)) (hide yes)))
  (property "Description" "Resistor" (at 59.69 81.28 0) (effects (font (size 1.27 1.27)) (hide yes)))
  (pin "2")
  (pin "1"))
 (symbol
  (lib_id "Switch:SW_Push_Dual")
  (at 162.56 127 0)
  (unit 1)
  (exclude_from_sim no)
  (in_bom yes)
  (on_board yes)
  (dnp no)
  (fields_autoplaced yes)
  (property "Reference" "RESET" (at 162.56 116.84 0) (effects (font (size 1.27 1.27))))
  (property "Value" "SW_Push_Dual" (at 162.56 119.38 0) (effects (font (size 1.27 1.27))))
  (property "Footprint" "" (at 162.56 119.38 0) (effects (font (size 1.27 1.27)) (hide yes)))
  (property "Datasheet" "~" (at 162.56 127 0) (effects (font (size 1.27 1.27)) (hide yes)))
  (property "Description" "Push button switch, generic, symbol, four pins" (at 162.56 127 0) (effects (font (size 1.27 1.27)) (hide yes)))
  (pin "2")
  (pin "4")
  (pin "1")
  (pin "3"))
 (symbol
  (lib_id "Device:LED")
  (at 68.58 73.66 0)
  (unit 1)
  (exclude_from_sim no)
  (in_bom yes)
  (on_board yes)
  (dnp no)
  (property "Reference" "PWR" (at 72.39 69.088 0) (effects (font (size 1.27 1.27))))
  (property "Value" "LED" (at 72.39 71.628 0) (effects (font (size 1.27 1.27))))
  (property "Footprint" "" (at 68.58 73.66 0) (effects (font (size 1.27 1.27)) (hide yes)))
  (property "Datasheet" "~" (at 68.58 73.66 0) (effects (font (size 1.27 1.27)) (hide yes)))
  (property "Description" "Light emitting diode" (at 68.58 73.66 0) (effects (font (size 1.27 1.27)) (hide yes)))
  (property "Sim.Pins" "1=K 2=A" (at 68.58 73.66 0) (effects (font (size 1.27 1.27)) (hide yes)))
  (pin "1")
  (pin "2"))
 (sheet_instances
  (path ""
   (page "1")))
 (embedded_fonts no))
